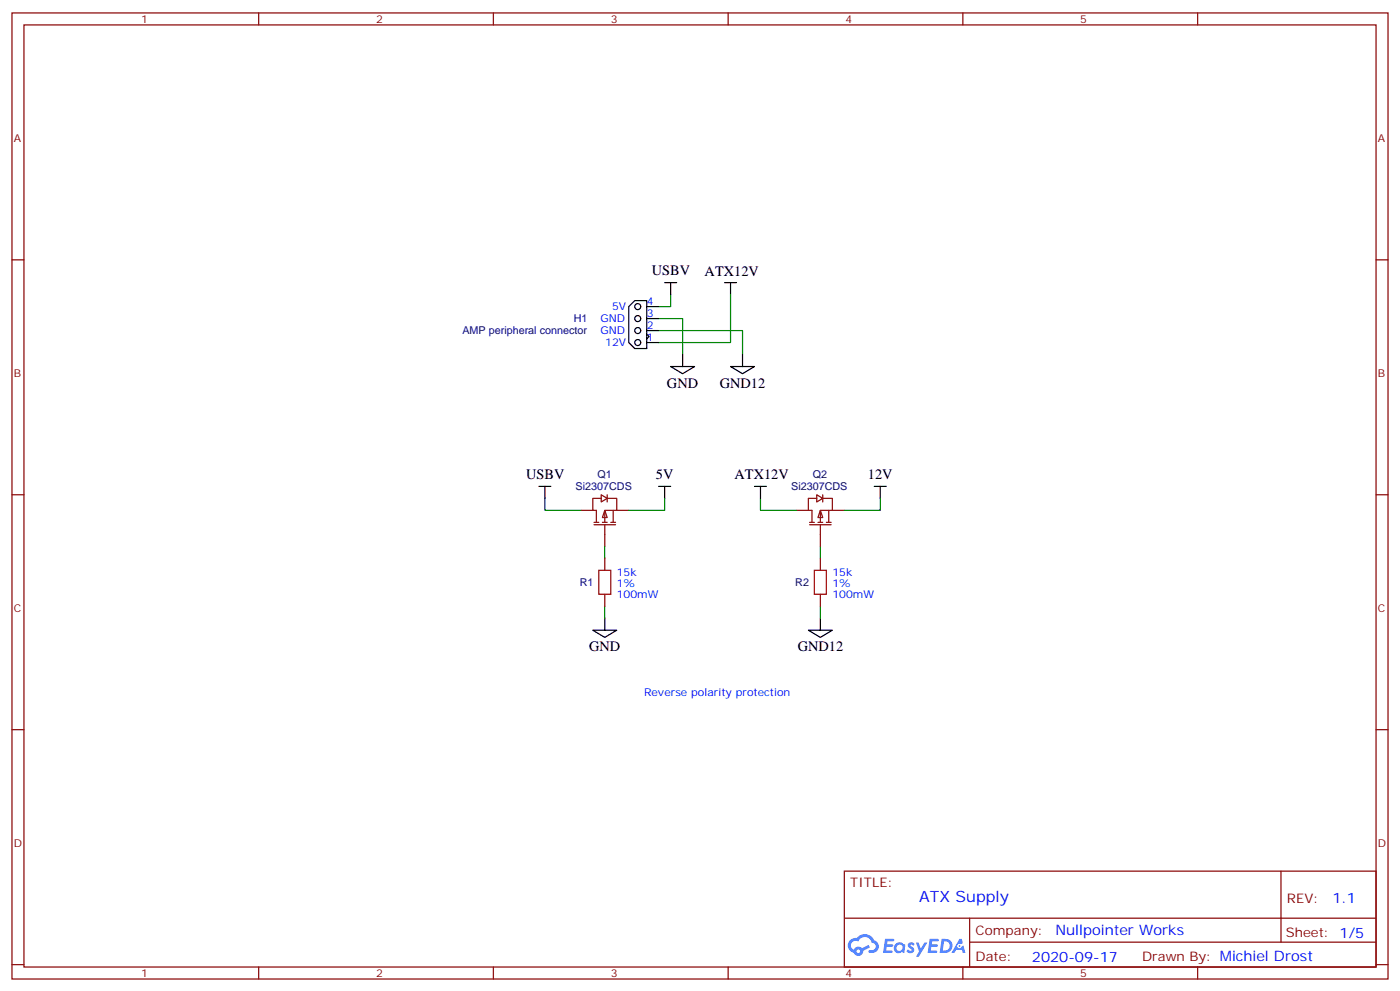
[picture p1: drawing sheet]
<svg xmlns="http://www.w3.org/2000/svg" width="412mm" height="292mm" viewBox="0 0 412 292" stroke-linecap="round" stroke-linejoin="round" font-family="sans-serif">
<g fill="none" stroke="#870000" stroke-width=".35">
<path d="M3.5 3.8h405.4v284.3h-405.4zM7.1 7.3h398.2v277.3h-398.2zM76.2 3.8v3.5M145.3 3.8v3.5M214.5 3.8v3.5M283.6 3.8v3.5M352.8 3.8v3.5M3.5 76.5h3.6M405.3 76.5h3.6M3.5 145.6h3.6M405.3 145.6h3.6M3.5 214.8h3.6"/>
<path d="M405.3 214.8h3.6M248.7 256.4h156.6v28.2h-156.6zM377.3 256.4v20.9M248.7 270.2h156.5M285.6 277.3h119.6M285.6 270.2v14.2M3.5 283.9h3.6M76.2 284.6v3.5M145.3 284.6v3.5M214.5 284.6v3.5M283.6 284.6v3.5M352.8 284.6v3.5"/>
<path d="M405.3 283.9h3.6"/>
</g>
<g fill="#5487ff">
<path d="M267.7 277.6a1.22 1.22 0 0 1 1.7 .2l-.4 .6a.47 .47 0 0 0-.3-.4 .47 .47 0 0 0-.5 .2l.1 .2a1.14 1.14 0 0 1 .8 1.8 1.14 1.14 0 0 1-1.9 0l-.2-.2 .5-.6 .7 .5a.29 .29 0 0 0 .3-.3 .29 .29 0 0 0-.2-.3 1.04 1.04 0 0 1-.6-1.7z"/>
<path d="M260.7 276.3h2.4l.3 .2-.2 .5-1.8 .1-.1 .8h1.5l.3 .4-.3 .4h-1.6l-.2 1.1h1.7l.2 .3-.2 .3-2.6 .1z"/>
<path d="M273.8 276.3h2.4l.3 .2-.1 .5-1.8 .1-.2 .8h1.6l.3 .4-.4 .4h-1.6l-.1 1.1h1.7l.2 .3-.2 .3-2.6 .1z"/>
<path d="M282.6 276.3h.7l.3 1.3-.6 .3a.69 .69 0 0 0-1 .3 .69 .69 0 0 0 .4 .9 .69 .69 0 0 0 .9-.6l.5-.2 .6 2.2h-.8l-.2-.9h-1.8l-.5 .9h-.8z"/>
<path d="M269.8 277.4h.8l.6 1.8 1.1-1.8h.9l-2.6 4.2h-.8l.9-1.5z"/>
<path d="M277.4 276.3l-.6 4.2h1.3a2.11 2.11 0 0 0 2.5-2.1 2.11 2.11 0 0 0-2.5-2.1zM278.1 277.1a1.39 1.39 0 0 1 1.7 1.4 1.39 1.39 0 0 1-1.8 1.3h-.3z"/>
<path d="M263.7 277.9a1.54 1.54 0 0 0-.1 2.2 1.54 1.54 0 0 0 2.2 .1l.6 .3 .3-2.3-.2-.3h-.4a1.49 1.49 0 0 0-2.4 0zM264 278.9a.94 .94 0 0 1 1.8 0 .94 .94 0 0 1-1.8 0z"/>
<path d="M250.4 276.7a2.18 2.18 0 0 0 1.1 3.7 1.44 1.44 0 0 0 1.6 .9 1.44 1.44 0 0 0 1.2-1.4l2-1.1-.5-.7-1.9 1a1.47 1.47 0 0 0-2.4 .4 1.39 1.39 0 0 1-.7-1.9 1.39 1.39 0 0 1 2-.5 2.12 2.12 0 0 1 2.2-1.3 2.12 2.12 0 0 1 1.9 1.7 1.14 1.14 0 0 1 1.1 1.4 1.14 1.14 0 0 1-1.7 .7 .43 .43 0 0 0-.5 .4 .43 .43 0 0 0 .4 .5 1.98 1.98 0 0 0 2.5-1.2 1.98 1.98 0 0 0-1.2-2.6 3.1 3.1 0 0 0-5.3-.6l-.9 .1zM252.3 280a.55 .55 0 0 1 1.1 0 .55 .55 0 0 1-1.1 0z"/>
<circle cx="282.6" cy="278.4" r=".26"/>
</g>
<path d="M194 97.3h24.7v7.1M194 93.8h7.1v10.6" fill="none" stroke="#008700" stroke-width=".35"/>
<path d="M197.6 107.9h7l-3.5 2.1zM201.1 104.4v3.5M215.2 107.9h7l-3.5 2.1zM218.7 104.4v3.5" fill="none" stroke="#000" stroke-width=".35"/>
<g fill="#fff" stroke="#870000" stroke-width=".35">
<path d="M178.2 150.2l.7 2.1h-1.5z"/>
<path d="M177.1 145.6l1.8 1.1-1.8 1z"/>
</g>
<path d="M171.1 150.2h3.5M175 154.4h6.3M175 153.7h1.4M177.1 146.7h-2.5v3.5h1.1v3.5M177.4 153.7h1.5M178.2 154.4v6.4M178.9 146.7h2.8v3.5M178.9 145.6v2.1M179.9 153.7h1.4M180.6 150.2v3.5M181.7 150.2h-3.5v3.5M181.7 150.2h3.5" fill="none" stroke="#870000" stroke-width=".35"/>
<path d="M178.2 160.8v3.5M241.7 160.8v3.5" fill="none" stroke="#008700" stroke-width=".35"/>
<g fill="#fff" stroke="#870000" stroke-width=".35">
<path d="M241.7 150.2l.7 2.1h-1.5z"/>
<path d="M240.6 145.6l1.8 1.1-1.8 1z"/>
</g>
<g fill="none" stroke="#870000" stroke-width=".35">
<path d="M234.6 150.2h3.5M238.5 154.4h6.3M238.5 153.7h1.4M240.6 146.7h-2.5v3.5h1.1v3.5M240.9 153.7h1.5M241.7 154.4v6.4M242.4 146.7h2.8v3.5M242.4 145.6v2.1M243.4 153.7h1.4M244.1 150.2v3.5M245.2 150.2h-3.5v3.5M245.2 150.2h3.5"/>
<path d="M178.2 164.3v3.6M178.2 174.9v3.5M241.7 164.3v3.6M241.7 174.9v3.5"/>
</g>
<g fill="none" stroke="#000" stroke-width=".35">
<path d="M185.2 90.2l1.8-1.7h3.5v14.1h-3.5l-1.8-1.8zM190.5 98.4l.7 .7-.7 .7M190.5 97.3h3.5M190.5 93.8h3.5M190.5 90.2h3.5M195.8 83.2h3.5M197.6 83.2v3.5M213.4 83.2h3.6M215.2 83.2v3.5M190.5 100.8h3.5M158.7 143.2h3.6M160.5 143.2v3.5"/>
<path d="M194 143.2h3.6M195.8 143.2v3.5M222.2 143.2h3.6M224 143.2v3.5M257.5 143.2h3.6M259.3 143.2v3.5M174.6 185.5h7.1l-3.5 2.1zM178.2 182v3.5M238.1 185.5h7.1l-3.5 2.1zM241.7 182v3.5"/>
<circle cx="187.9" cy="97.3" r=".88"/>
<circle cx="187.9" cy="90.2" r=".88"/>
<circle cx="187.9" cy="93.8" r=".88"/>
<circle cx="187.9" cy="100.8" r=".88"/>
</g>
<path d="M197.6 86.7v3.5h-3.6M215.2 86.7v14.1h-21.2M160.5 146.7v3.5h10.6M195.8 146.7v3.5h-10.6M224 146.7v3.5h10.6M259.3 146.7v3.5h-10.6M178.2 178.4v3.6M241.7 178.4v3.6" fill="none" stroke="#008700" stroke-width=".35"/>
<path d="M176.4 167.9h3.5v7h-3.5zM239.9 167.9h3.5v7h-3.5z" fill="none" stroke="#a10000" stroke-width=".35"/>
<text font-size="4.6" fill="#00f" x="270.8" y="265.4">ATX Supply</text>
<g font-size="4.2">
<text x="192" y="81.1">USBV</text>
<text x="207.6" y="81.1">ATX12V</text>
<text x="196.5" y="114.1">GND</text>
<text x="212" y="114.1">GND12</text>
<text x="155" y="141">USBV</text>
<text x="193.2" y="141.1">5V</text>
<text x="216.4" y="141.1">ATX12V</text>
<text x="255.7" y="141.1">12V</text>
<text x="173.5" y="191.7">GND</text>
<text x="235" y="191.7">GND12</text>
</g>
<g font-size="4.2" fill="#00f">
<text x="392.5" y="265.7">1.1</text>
<text x="310.9" y="275.2">Nullpointer Works</text>
<text x="304" y="283">2020-09-17</text>
</g>
<g font-size="3.9" fill="#800">
<text x="250.5" y="261">TITLE:</text>
<text x="379.1" y="265.7">REV:</text>
<text x="287.4" y="275.2">Company:</text>
<text x="378.7" y="275.8">Sheet: 1/5</text>
<text x="287.4" y="282.9">Date:</text>
<text x="336.4" y="282.9">Drawn By: Michiel Drost</text>
</g>
<g font-size="3.2" fill="#800">
<text x="41.6" y="6.8">1</text>
<text x="110.8" y="6.8">2</text>
<text x="179.9" y="6.8">3</text>
<text x="249.1" y="6.8">4</text>
<text x="318.2" y="6.8">5</text>
<text x="4.1" y="41.9">A</text>
<text x="405.9" y="41.9">A</text>
<text x="4.1" y="111.1">B</text>
<text x="405.9" y="111.1">B</text>
<text x="4.1" y="180.2">C</text>
<text x="405.9" y="180.2">C</text>
<text x="4.1" y="249.3">D</text>
<text x="405.9" y="249.3">D</text>
<text x="41.6" y="287.6">1</text>
<text x="110.8" y="287.6">2</text>
<text x="179.9" y="287.6">3</text>
<text x="249.1" y="287.6">4</text>
<text x="318.2" y="287.6">5</text>
</g>
<g font-size="3.2" fill="#00f">
<text x="190.5" y="89.9">4</text>
<text x="176.9" y="94.8">GND</text>
<text x="180.3" y="91.3">5V</text>
<text x="190.5" y="93.4">3</text>
<text x="176.9" y="98.4">GND</text>
<text x="178.3" y="101.9">12V</text>
<text x="190.5" y="100.5">1</text>
<text x="190.5" y="96.9">2</text>
<text x="181.7" y="169.6">15k</text>
<text x="181.7" y="172.8">1%</text>
<text x="245.2" y="169.6">15k</text>
<text x="245.2" y="172.8">1%</text>
<text x="181.7" y="176">100mW</text>
<text x="245.2" y="176">100mW</text>
<text x="189.7" y="204.9">Reverse polarity protection</text>
</g>
<g font-size="3.2" fill="#000080">
<text x="169" y="94.9">H1</text>
<text x="136.2" y="98.4">AMP peripheral connector</text>
<text x="176" y="140.8">Q1</text>
<text x="239.5" y="140.8">Q2</text>
<text x="169.5" y="144.3">Si2307CDS</text>
<text x="233" y="144.3">Si2307CDS</text>
<text x="170.8" y="172.6">R1</text>
<text x="234.3" y="172.6">R2</text>
</g>
</svg>
